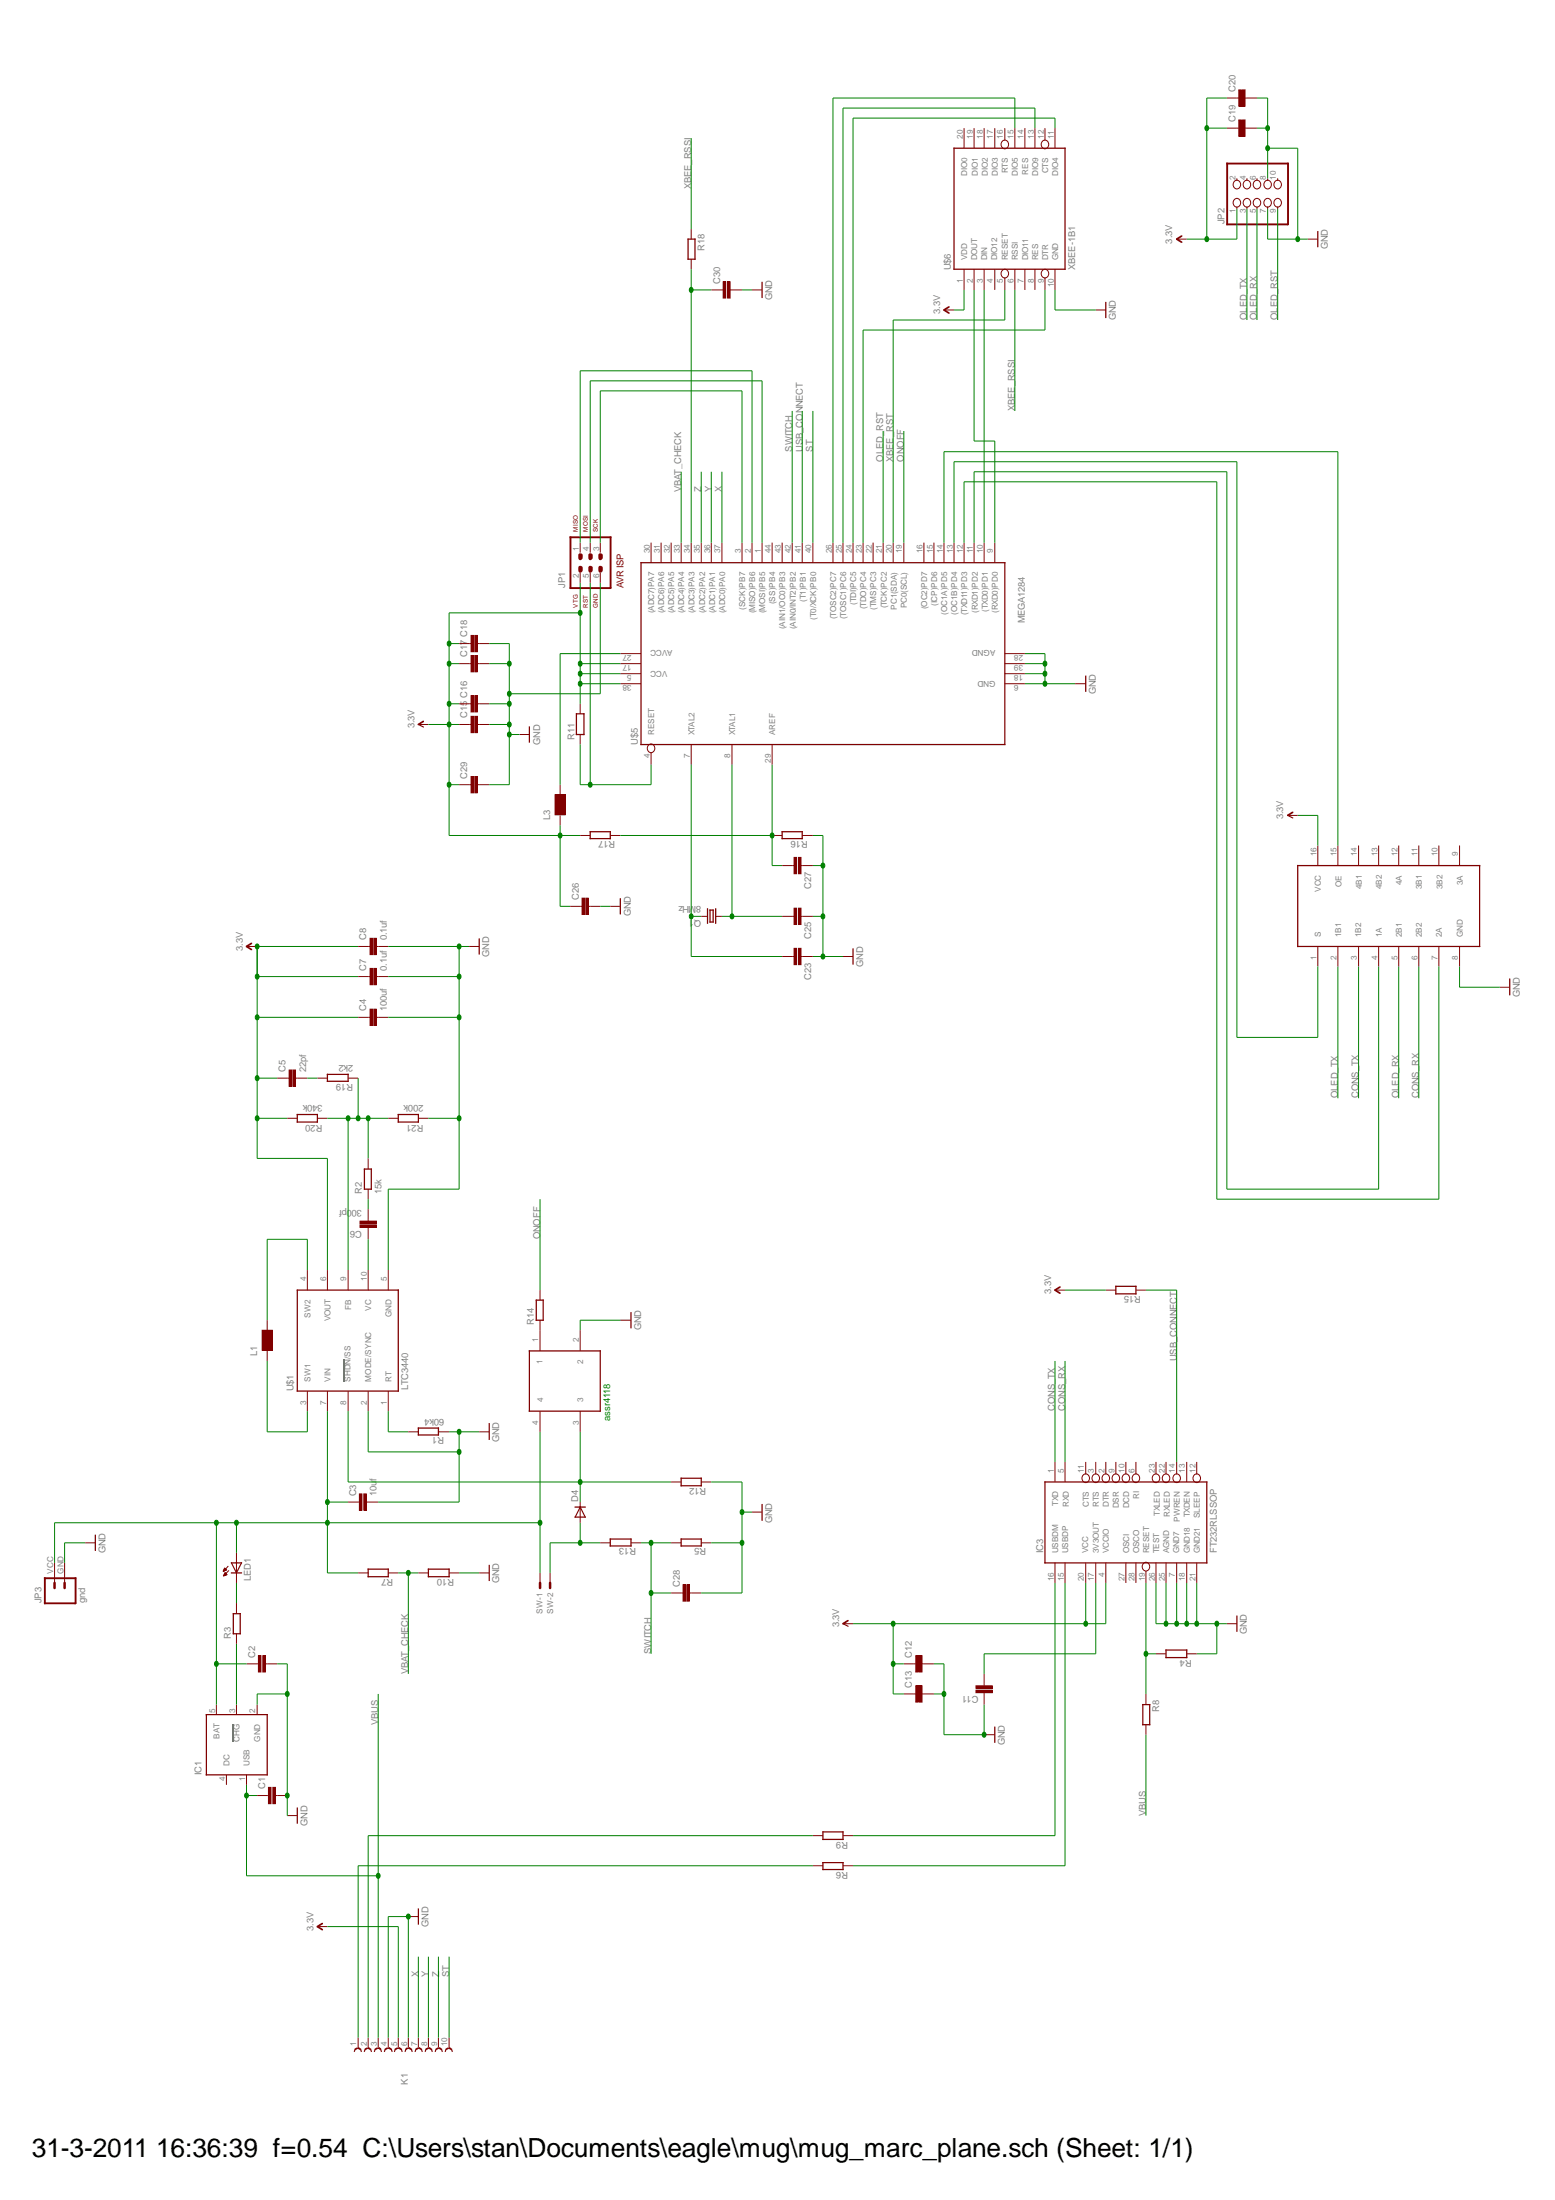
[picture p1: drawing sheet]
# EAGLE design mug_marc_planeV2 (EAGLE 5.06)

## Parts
C1  C-EUC0805  [C0805]
C2  C-EUC0805  [C0805]
C3  10uf  C-EUC0805  [C0805]
C4  100uf  C-EUC1210  [C1210]
C5  22pf  C-EUC0603  [C0603]
C6  300pf  C-EUC0603  [C0603]
C7  0.1uf  C-EUC0805  [C0805]
C8  0.1uf  C-EUC0805  [C0805]
C11  C-EUC0603  [C0603]
C12  C-EUC0805  [C0805]
C13  C-EUC0805  [C0805]
C15  C-EUC0805  [C0805]
C16  C-EUC0805  [C0805]
C17  C-EUC0805  [C0805]
C18  C-EUC0805  [C0805]
C19  C-EUC0805  [C0805]
C20  C-EUC0805  [C0805]
C23  C-EUC0603  [C0603]
C25  C-EUC0603  [C0603]
C26  C-EUC0805  [C0805]
C27  C-EUC0603  [C0603]
C28  C-EUC0805  [C0805]
C29  C-EUC0805  [C0805]
C30  C-EUC0805  [C0805]
D4  DIODE-DO214AC  [DO214AC]
IC1  MAX1555  [SOT23-5L]
IC3  FT232RLSSOP  [SSOP28DB]
JP1  ISP  AVR-ISP-6  [AVR-ISP-6]
JP2  PINHD-2X5  [2X05]
JP3  gnd  M024UCON-15767  [S2B-PH-VERTICAL]
K1  68611014422  [68611014422]
L1  WE-TPC_L/LH  [WE-TPC_L/LH]
L3  WE-TPC_L/LH  [WE-TPC_L/LH]
LED1  LED1206  [LED-1206]
Q1  8MHz  CRYSTALSMD  [HC49UP]
R1  60k4  R-EU_R0805  [R0805]
R2  15k  R-EU_R0805  [R0805]
R3  R-EU_R0805  [R0805]
R4  R-EU_R0805  [R0805]
R5  R-EU_R0805  [R0805]
R6  R-EU_R0805  [R0805]
R7  R-EU_R0805  [R0805]
R8  R-EU_R0805  [R0805]
R9  R-EU_R0805  [R0805]
R10  R-EU_R0805  [R0805]
R11  R-EU_R0805  [R0805]
R12  R-EU_R0805  [R0805]
R13  R-EU_R0805  [R0805]
R14  R-EU_R0805  [R0805]
R15  R-EU_R0805  [R0805]
R16  R-EU_R0805  [R0805]
R17  R-EU_R0805  [R0805]
R18  R-EU_R0805  [R0805]
R19  2k2  R-EU_R0805  [R0805]
R20  340k  R-EU_R0805  [R0805]
R21  200k  R-EU_R0805  [R0805]
SW  53398-02  [53398-02]
U$1  LTC3440  [MSOP10]
U$5  MEGA1284  [TQFP44]
U$6  XBEE-1B1  [XBEE-1]
U$7  ASSR  ASSR4118  [SO-6/4]
U$9  74XX3257  [SO16D]

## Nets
3.3V: C4.1 C5.1 C7.1 C8.1 C12.1 C13.1 C15.1 C16.1 C17.1 C18.1 C19.1 C20.1 C26.1 C29.1 IC3.4(VCCIO) IC3.20(VCC) JP1.2 JP2.1 K1.5 L3.2 R11.2 R15.2 R17.2 R20.2 U$1.6(VOUT) U$5.5(VCC) U$5.17(VCC1) U$5.38(VCC2) U$6.1(VDD) U$9.16(VCC)
CONS_RX: IC3.5(RXD) U$9.6(2B2)
CONS_TX: IC3.1(TXD) U$9.3(1B2)
GND: C1.2 C2.2 C3.2 C4.2 C7.2 C8.2 C11.1 C12.2 C13.2 C15.2 C16.2 C17.2 C18.2 C19.2 C20.2 C23.1 C25.1 C26.2 C27.1 C28.2 C29.2 C30.2 IC1.2(GND) IC3.7(GND7) IC3.18(GND18) IC3.21(GND21) IC3.25(AGND) IC3.26(TEST) JP1.6 JP2.7 JP2.8 JP3.GND K1.4 K1.6 R1.1 R4.1 R5.1 R10.1 R12.1 R16.1 R21.1 U$1.2(MODE/SYNC) U$1.5(GND) U$5.6(GND) U$5.18(GND1) U$5.28(AGND) U$5.39(GND2) U$6.10(GND) U$7.2 U$9.8(GND)
N$1: U$5.11((RXD1)PD2) U$9.4(1A)
N$2: LED1.C R3.2
N$4: JP1.5 R11.1 U$5.4(RESET)
N$5: JP1.1 U$5.2((MISO)PB6)
N$6: JP1.4 U$5.1((MOSI)PB5)
N$7: JP1.3 U$5.3((SCK)PB7)
N$9: C6.1 U$1.10(VC)
N$10: C6.2 R2.1
N$11: L1.2 U$1.3(SW1)
N$12: L1.1 U$1.4(SW2)
N$13: IC1.3(!CHG) R3.1
N$15: D4.A R13.2 SW.2
N$16: D4.C R12.2 U$1.8(!SHDN!/SS) U$7.3
N$17: C11.2 IC3.17(3V3OUT)
N$18: U$5.9((RXD0)PD0) U$6.2(DOUT)
N$19: U$5.10((TXD0)PD1) U$6.3(DIN)
N$20: IC3.16(USBDM) R9.1
N$21: K1.2 R9.2
N$22: K1.1 R6.2
N$23: IC3.15(USBDP) R6.1
N$24: R1.2 U$1.1(RT)
N$25: U$5.24((TDI)PC5) U$6.11(DIO4)
N$26: IC3.19(RESET) R4.2 R8.1
N$27: C5.2 R19.2
N$28: C30.1 R18.2 U$5.34((ADC3)PA3)
N$29: U$5.25((TOSC1)PC6) U$6.13(DIO9)
N$30: U$5.23((TDO)PC4) U$6.9(DTR)
N$31: U$5.26((TOSC2)PC7) U$6.15(DIO5)
N$33: R14.1 U$7.1
N$34: C25.2 Q1.1 U$5.8(XTAL1)
N$35: R2.2 R19.1 R20.1 R21.2 U$1.9(FB)
N$36: U$5.12((TXD11)PD3) U$9.7(2A)
N$37: U$5.13((OC1B)PD4) U$9.1(S)
N$38: U$5.14((OC1A)PD5) U$9.15(OE)
N$39: L3.1 U$5.27(AVCC)
N$40: C27.2 R16.2 R17.1 U$5.29(AREF)
N$43: C23.2 Q1.2 U$5.7(XTAL2)
OLED_RST: JP2.9 U$5.21((TCK)PC2)
OLED_RX: JP2.5 U$9.5(2B1)
OLED_TX: JP2.3 U$9.2(1B1)
ONOFF: R14.2 U$5.19(PC0(SCL))
ST: K1.10 U$5.40((T0/XCK)PB0)
SWITCH: C28.1 R5.2 R13.1 U$5.42((AIN0/INT2)PB2)
USB_CONNECT: IC3.14(PWREN) R15.1 U$5.41((T1)PB1)
VBAT_CHECK: R7.1 R10.2 U$5.33((ADC4)PA4)
VBUS: C1.1 IC1.1(USB) K1.3 R8.2
VIN: C2.1 C3.1 IC1.5(BAT) JP3.VCC LED1.A R7.2 SW.1 U$1.7(VIN) U$7.4
X: K1.7 U$5.37((ADC0)PA0)
XBEE_RSSI: R18.1 U$6.6(RSSI)
XBEE_RST: U$5.20(PC1(SDA)) U$6.5(RESET)
Y: K1.8 U$5.36((ADC1)PA1)
Z: K1.9 U$5.35((ADC2)PA2)
Unconnected: IC1.4(DC) IC3.2(DTR) IC3.3(RTS) IC3.6(RI) IC3.9(DSR) IC3.10(DCD) IC3.11(CTS) IC3.12(SLEEP) IC3.13(TXDEN) IC3.22(RXLED) IC3.23(TXLED) IC3.27(OSCI) IC3.28(OSCO) JP2.2 JP2.4 JP2.6 JP2.10 U$5.15((ICP)PD6) U$5.16((OC2)PD7) U$5.22((TMS)PC3) U$5.30((ADC7)PA7) U$5.31((ADC6)PA6) U$5.32((ADC5)PA5) U$5.43((AIN1/OC0)PB3) U$5.44((SS)PB4) U$6.4(DIO12) U$6.7(DIO11) U$6.8(RES) U$6.12(CTS) U$6.14(RES) U$6.16(RTS) U$6.17(DIO3) U$6.18(DIO2) U$6.19(DIO1) U$6.20(DIO0) U$9.9(3A) U$9.10(3B2) U$9.11(3B1) U$9.12(4A) U$9.13(4B2) U$9.14(4B1)

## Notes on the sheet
- assr4118
